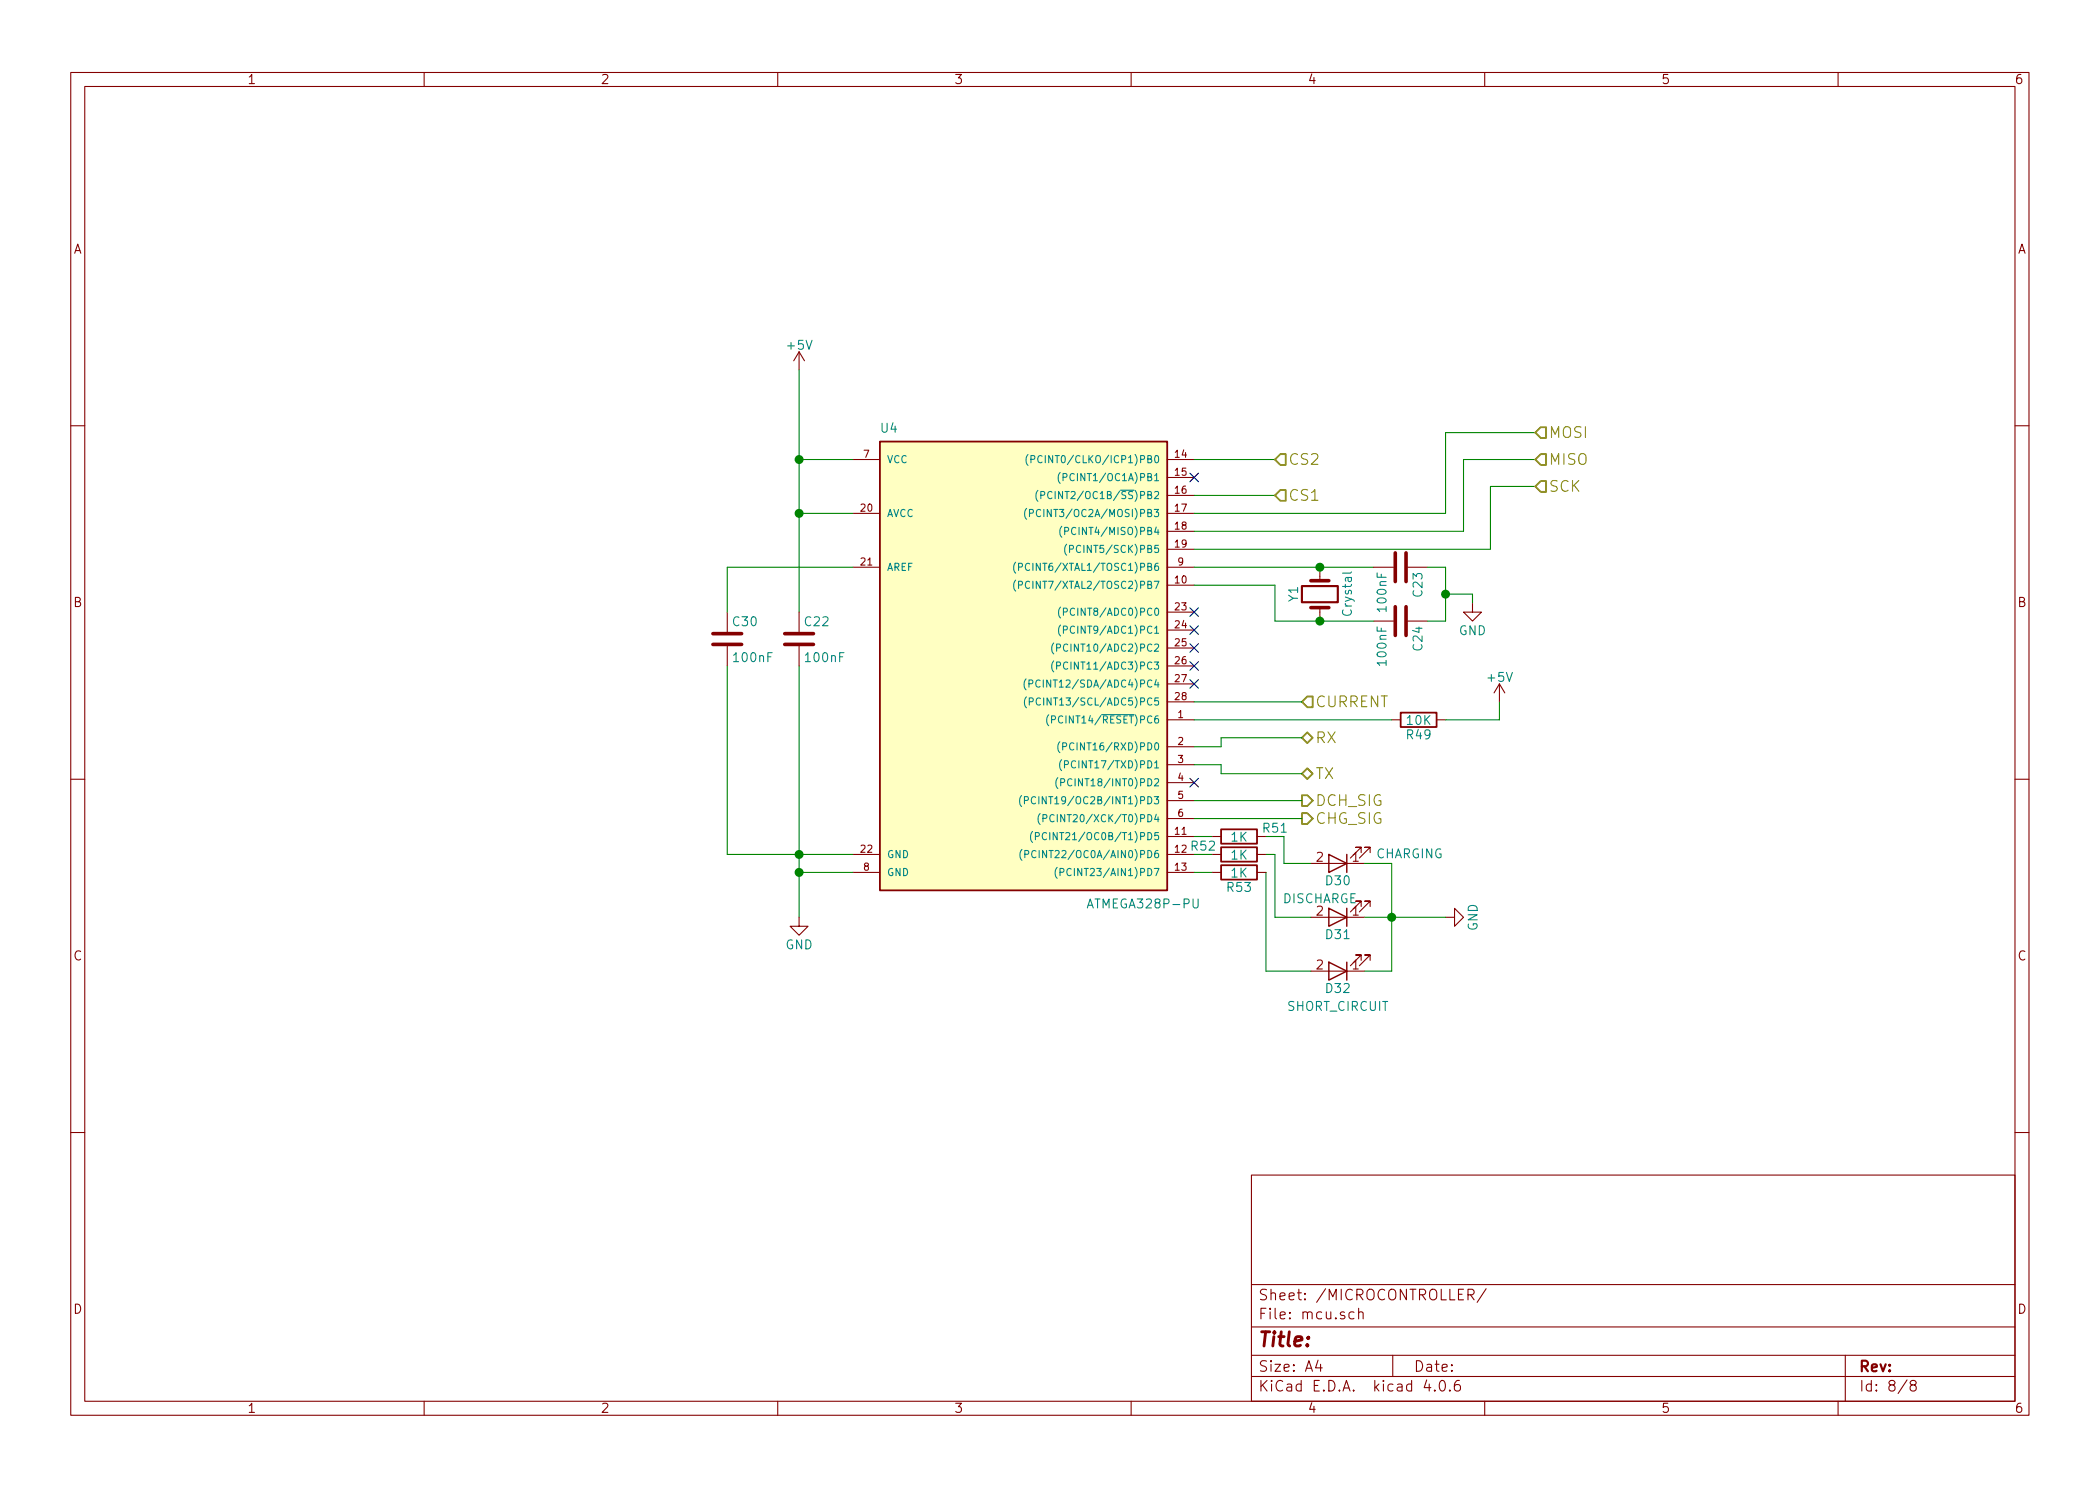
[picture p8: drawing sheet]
EESchema Schematic File Version 2
LIBS:power
LIBS:device
LIBS:transistors
LIBS:conn
LIBS:linear
LIBS:regul
LIBS:74xx
LIBS:cmos4000
LIBS:adc-dac
LIBS:memory
LIBS:xilinx
LIBS:microcontrollers
LIBS:dsp
LIBS:microchip
LIBS:analog_switches
LIBS:motorola
LIBS:texas
LIBS:intel
LIBS:audio
LIBS:interface
LIBS:digital-audio
LIBS:philips
LIBS:display
LIBS:cypress
LIBS:siliconi
LIBS:opto
LIBS:atmel
LIBS:contrib
LIBS:valves
LIBS:Symbols_DCDC-ACDC-Converter_RevC_20Jul2012
LIBS:Symbols_EN60617_13Mar2013
LIBS:Symbols_EN60617-10_HF-Radio_DRAFT_12Sep2013
LIBS:Symbols_ICs-Diskrete_RevD10
LIBS:Symbols_ICs-Opto_RevB_16Sep2013
LIBS:Symbols_Microcontroller_Philips-NXP_RevA_06Oct2013
LIBS:Symbols_Socket-DIN41612_RevA
LIBS:Symbols_Transformer-Diskrete_RevA
LIBS:SymbolsSimilarEN60617+oldDIN617-RevE8
LIBS:74xgxx
LIBS:ac-dc
LIBS:actel
LIBS:allegro
LIBS:Altera
LIBS:analog_devices
LIBS:battery_management
LIBS:bbd
LIBS:bosch
LIBS:brooktre
LIBS:cmos_ieee
LIBS:dc-dc
LIBS:diode
LIBS:elec-unifil
LIBS:ESD_Protection
LIBS:ftdi
LIBS:gennum
LIBS:graphic
LIBS:hc11
LIBS:ir
LIBS:Lattice
LIBS:leds
LIBS:logo
LIBS:maxim
LIBS:mechanical
LIBS:microchip_dspic33dsc
LIBS:microchip_pic10mcu
LIBS:microchip_pic12mcu
LIBS:microchip_pic16mcu
LIBS:microchip_pic18mcu
LIBS:microchip_pic24mcu
LIBS:microchip_pic32mcu
LIBS:modules
LIBS:motor_drivers
LIBS:motors
LIBS:msp430
LIBS:nordicsemi
LIBS:nxp
LIBS:nxp_armmcu
LIBS:onsemi
LIBS:Oscillators
LIBS:Power_Management
LIBS:powerint
LIBS:pspice
LIBS:references
LIBS:relays
LIBS:rfcom
LIBS:sensors
LIBS:silabs
LIBS:stm8
LIBS:stm32
LIBS:supertex
LIBS:switches
LIBS:transf
LIBS:triac_thyristor
LIBS:ttl_ieee
LIBS:video
LIBS:wiznet
LIBS:Worldsemi
LIBS:Xicor
LIBS:zetex
LIBS:Zilog
LIBS:BMS_V2-cache
EELAYER 25 0
EELAYER END
$Descr A4 11693 8268
encoding utf-8
Sheet 8 8
Title ""
Date ""
Rev ""
Comp ""
Comment1 ""
Comment2 ""
Comment3 ""
Comment4 ""
$EndDescr
$Comp
L ATMEGA328P-PU U4
U 1 1
P 5650 3650
F 0 "U4" H 4900 4900 50  0000 L BNN
F 1 "ATMEGA328P-PU" H 6050 2250 50  0000 L BNN
F 2 "Housings_DIP:DIP-28_W7.62mm_LongPads" H 5650 3650 50  0001 C CIN
F 3 "" H 5650 3650 50  0001 C CNN
	1    5650 3650
	1    0    0    -1  
$EndComp
$Comp
L +5V #PWR026
U 1 1
P 4450 2050
F 0 "#PWR026" H 4450 1900 50  0001 C CNN
F 1 "+5V" H 4450 2190 50  0000 C CNN
F 2 "" H 4450 2050 50  0001 C CNN
F 3 "" H 4450 2050 50  0001 C CNN
	1    4450 2050
	1    0    0    -1  
$EndComp
Wire Wire Line
	4450 2050 4450 3400
Wire Wire Line
	4450 2550 4750 2550
Wire Wire Line
	4450 2850 4750 2850
Connection ~ 4450 2550
$Comp
L C C22
U 1 1
P 4450 3550
F 0 "C22" H 4475 3650 50  0000 L CNN
F 1 "100nF" H 4475 3450 50  0000 L CNN
F 2 "Capacitors_SMD:C_1206_HandSoldering" H 4488 3400 50  0001 C CNN
F 3 "" H 4450 3550 50  0001 C CNN
	1    4450 3550
	1    0    0    -1  
$EndComp
Wire Wire Line
	4450 3700 4450 5100
Wire Wire Line
	4050 4750 4750 4750
Connection ~ 4450 2850
$Comp
L GND #PWR027
U 1 1
P 4450 5100
F 0 "#PWR027" H 4450 4850 50  0001 C CNN
F 1 "GND" H 4450 4950 50  0000 C CNN
F 2 "" H 4450 5100 50  0001 C CNN
F 3 "" H 4450 5100 50  0001 C CNN
	1    4450 5100
	1    0    0    -1  
$EndComp
Wire Wire Line
	4450 4850 4750 4850
Connection ~ 4450 4750
Connection ~ 4450 4850
$Comp
L Crystal Y1
U 1 1
P 7350 3300
F 0 "Y1" H 7350 3450 50  0000 C CNN
F 1 "Crystal" H 7350 3150 50  0000 C CNN
F 2 "Crystals:Crystal_HC49-U_Vertical" H 7350 3300 50  0001 C CNN
F 3 "" H 7350 3300 50  0001 C CNN
	1    7350 3300
	0    -1   -1   0   
$EndComp
Wire Wire Line
	6650 2850 8050 2850
Wire Wire Line
	8050 2850 8050 2400
Wire Wire Line
	8050 2400 8550 2400
Wire Wire Line
	6650 2950 8150 2950
Wire Wire Line
	8150 2950 8150 2550
Wire Wire Line
	8150 2550 8550 2550
Wire Wire Line
	6650 3050 8300 3050
Wire Wire Line
	8300 3050 8300 2700
Wire Wire Line
	8300 2700 8550 2700
Wire Wire Line
	6650 3150 7650 3150
Wire Wire Line
	6650 3250 7100 3250
Wire Wire Line
	7100 3250 7100 3450
Wire Wire Line
	7100 3450 7650 3450
$Comp
L C C23
U 1 1
P 7800 3150
F 0 "C23" H 7825 3250 50  0000 L CNN
F 1 "100nF" H 7825 3050 50  0000 L CNN
F 2 "Capacitors_SMD:C_1206_HandSoldering" H 7838 3000 50  0001 C CNN
F 3 "" H 7800 3150 50  0001 C CNN
	1    7800 3150
	0    1    1    0   
$EndComp
Connection ~ 7350 3150
$Comp
L C C24
U 1 1
P 7800 3450
F 0 "C24" H 7825 3550 50  0000 L CNN
F 1 "100nF" H 7825 3350 50  0000 L CNN
F 2 "Capacitors_SMD:C_1206_HandSoldering" H 7838 3300 50  0001 C CNN
F 3 "" H 7800 3450 50  0001 C CNN
	1    7800 3450
	0    1    1    0   
$EndComp
Connection ~ 7350 3450
Wire Wire Line
	7950 3450 8050 3450
Wire Wire Line
	8050 3450 8050 3150
Wire Wire Line
	8050 3150 7950 3150
$Comp
L GND #PWR028
U 1 1
P 8200 3350
F 0 "#PWR028" H 8200 3100 50  0001 C CNN
F 1 "GND" H 8200 3200 50  0000 C CNN
F 2 "" H 8200 3350 50  0001 C CNN
F 3 "" H 8200 3350 50  0001 C CNN
	1    8200 3350
	1    0    0    -1  
$EndComp
Wire Wire Line
	8200 3350 8200 3300
Wire Wire Line
	8200 3300 8050 3300
Connection ~ 8050 3300
Wire Wire Line
	6800 4150 6650 4150
Wire Wire Line
	6650 4250 6800 4250
Wire Wire Line
	6800 4250 6800 4300
Wire Wire Line
	6800 4100 6800 4150
Wire Wire Line
	7100 2550 6650 2550
Wire Wire Line
	7100 2750 6650 2750
Text HLabel 7100 2550 2    60   Input ~ 0
CS2
Text HLabel 7100 2750 2    60   Input ~ 0
CS1
Text HLabel 8550 2400 2    60   Input ~ 0
MOSI
Text HLabel 8550 2550 2    60   Input ~ 0
MISO
Text HLabel 8550 2700 2    60   Input ~ 0
SCK
Text HLabel 7250 4100 2    60   BiDi ~ 0
RX
Text HLabel 7250 4300 2    60   BiDi ~ 0
TX
Wire Wire Line
	6800 4100 7250 4100
Wire Wire Line
	6800 4300 7250 4300
$Comp
L C C30
U 1 1
P 4050 3550
F 0 "C30" H 4075 3650 50  0000 L CNN
F 1 "100nF" H 4075 3450 50  0000 L CNN
F 2 "Capacitors_SMD:C_1206_HandSoldering" H 4088 3400 50  0001 C CNN
F 3 "" H 4050 3550 50  0001 C CNN
	1    4050 3550
	1    0    0    -1  
$EndComp
Wire Wire Line
	4050 3400 4050 3150
Wire Wire Line
	4050 3150 4750 3150
Wire Wire Line
	4050 3700 4050 4750
Text HLabel 7250 4450 2    60   Output ~ 0
DCH_SIG
Wire Wire Line
	7250 4450 6650 4450
Text HLabel 7250 4550 2    60   Output ~ 0
CHG_SIG
Wire Wire Line
	7250 4550 6650 4550
Text HLabel 7250 3900 2    60   Input ~ 0
CURRENT
Wire Wire Line
	7250 3900 6650 3900
NoConn ~ 6650 2650
NoConn ~ 6650 3400
NoConn ~ 6650 3500
NoConn ~ 6650 3600
NoConn ~ 6650 3700
NoConn ~ 6650 3800
NoConn ~ 6650 4350
$Comp
L LED D30
U 1 1
P 7450 4800
F 0 "D30" H 7450 4900 50  0000 C CNN
F 1 "CHARGING" H 7050 4750 50  0000 C CNN
F 2 "LEDs:LED_1206_HandSoldering" H 7450 4800 50  0001 C CNN
F 3 "" H 7450 4800 50  0001 C CNN
	1    7450 4800
	-1   0    0    1   
$EndComp
$Comp
L LED D31
U 1 1
P 7450 5100
F 0 "D31" H 7450 5200 50  0000 C CNN
F 1 "DISCHARGE" H 7550 5000 50  0000 C CNN
F 2 "LEDs:LED_1206_HandSoldering" H 7450 5100 50  0001 C CNN
F 3 "" H 7450 5100 50  0001 C CNN
	1    7450 5100
	-1   0    0    1   
$EndComp
$Comp
L LED D32
U 1 1
P 7450 5400
F 0 "D32" H 7450 5500 50  0000 C CNN
F 1 "SHORT_CIRCUIT" H 7450 5600 50  0000 C CNN
F 2 "LEDs:LED_1206_HandSoldering" H 7450 5400 50  0001 C CNN
F 3 "" H 7450 5400 50  0001 C CNN
	1    7450 5400
	-1   0    0    1   
$EndComp
Wire Wire Line
	7300 4800 7150 4800
Wire Wire Line
	7150 4800 7150 4650
Wire Wire Line
	7100 4750 7100 5100
Wire Wire Line
	7100 5100 7300 5100
Wire Wire Line
	7050 4850 7050 5400
Wire Wire Line
	7050 5400 7300 5400
$Comp
L GND #PWR029
U 1 1
P 8050 5100
F 0 "#PWR029" H 8050 4850 50  0001 C CNN
F 1 "GND" H 8050 4950 50  0000 C CNN
F 2 "" H 8050 5100 50  0001 C CNN
F 3 "" H 8050 5100 50  0001 C CNN
	1    8050 5100
	0    -1   -1   0   
$EndComp
Wire Wire Line
	7600 4800 7750 4800
Wire Wire Line
	7750 4800 7750 5400
Wire Wire Line
	7600 5100 8050 5100
Wire Wire Line
	7750 5400 7600 5400
Connection ~ 7750 5100
$Comp
L R R51
U 1 1
P 6900 4650
F 0 "R51" V 6850 4850 50  0000 C CNN
F 1 "1K" V 6900 4650 50  0000 C CNN
F 2 "Resistors_SMD:R_1206_HandSoldering" V 6830 4650 50  0001 C CNN
F 3 "" H 6900 4650 50  0001 C CNN
	1    6900 4650
	0    1    1    0   
$EndComp
$Comp
L R R52
U 1 1
P 6900 4750
F 0 "R52" V 6850 4550 50  0000 C CNN
F 1 "1K" V 6900 4750 50  0000 C CNN
F 2 "Resistors_SMD:R_1206_HandSoldering" V 6830 4750 50  0001 C CNN
F 3 "" H 6900 4750 50  0001 C CNN
	1    6900 4750
	0    1    1    0   
$EndComp
$Comp
L R R53
U 1 1
P 6900 4850
F 0 "R53" V 6980 4850 50  0000 C CNN
F 1 "1K" V 6900 4850 50  0000 C CNN
F 2 "Resistors_SMD:R_1206_HandSoldering" V 6830 4850 50  0001 C CNN
F 3 "" H 6900 4850 50  0001 C CNN
	1    6900 4850
	0    1    1    0   
$EndComp
Wire Wire Line
	6650 4650 6750 4650
Wire Wire Line
	7150 4650 7050 4650
Wire Wire Line
	6650 4750 6750 4750
Wire Wire Line
	7050 4750 7100 4750
Wire Wire Line
	6650 4850 6750 4850
$Comp
L +5V #PWR030
U 1 1
P 8350 3900
F 0 "#PWR030" H 8350 3750 50  0001 C CNN
F 1 "+5V" H 8350 4040 50  0000 C CNN
F 2 "" H 8350 3900 50  0001 C CNN
F 3 "" H 8350 3900 50  0001 C CNN
	1    8350 3900
	1    0    0    -1  
$EndComp
$Comp
L R R49
U 1 1
P 7900 4000
F 0 "R49" V 7980 4000 50  0000 C CNN
F 1 "10K" V 7900 4000 50  0000 C CNN
F 2 "Resistors_SMD:R_1210_HandSoldering" V 7830 4000 50  0001 C CNN
F 3 "" H 7900 4000 50  0001 C CNN
	1    7900 4000
	0    1    1    0   
$EndComp
Wire Wire Line
	8050 4000 8350 4000
Wire Wire Line
	7750 4000 6650 4000
Wire Wire Line
	8350 4000 8350 3900
$EndSCHEMATC
